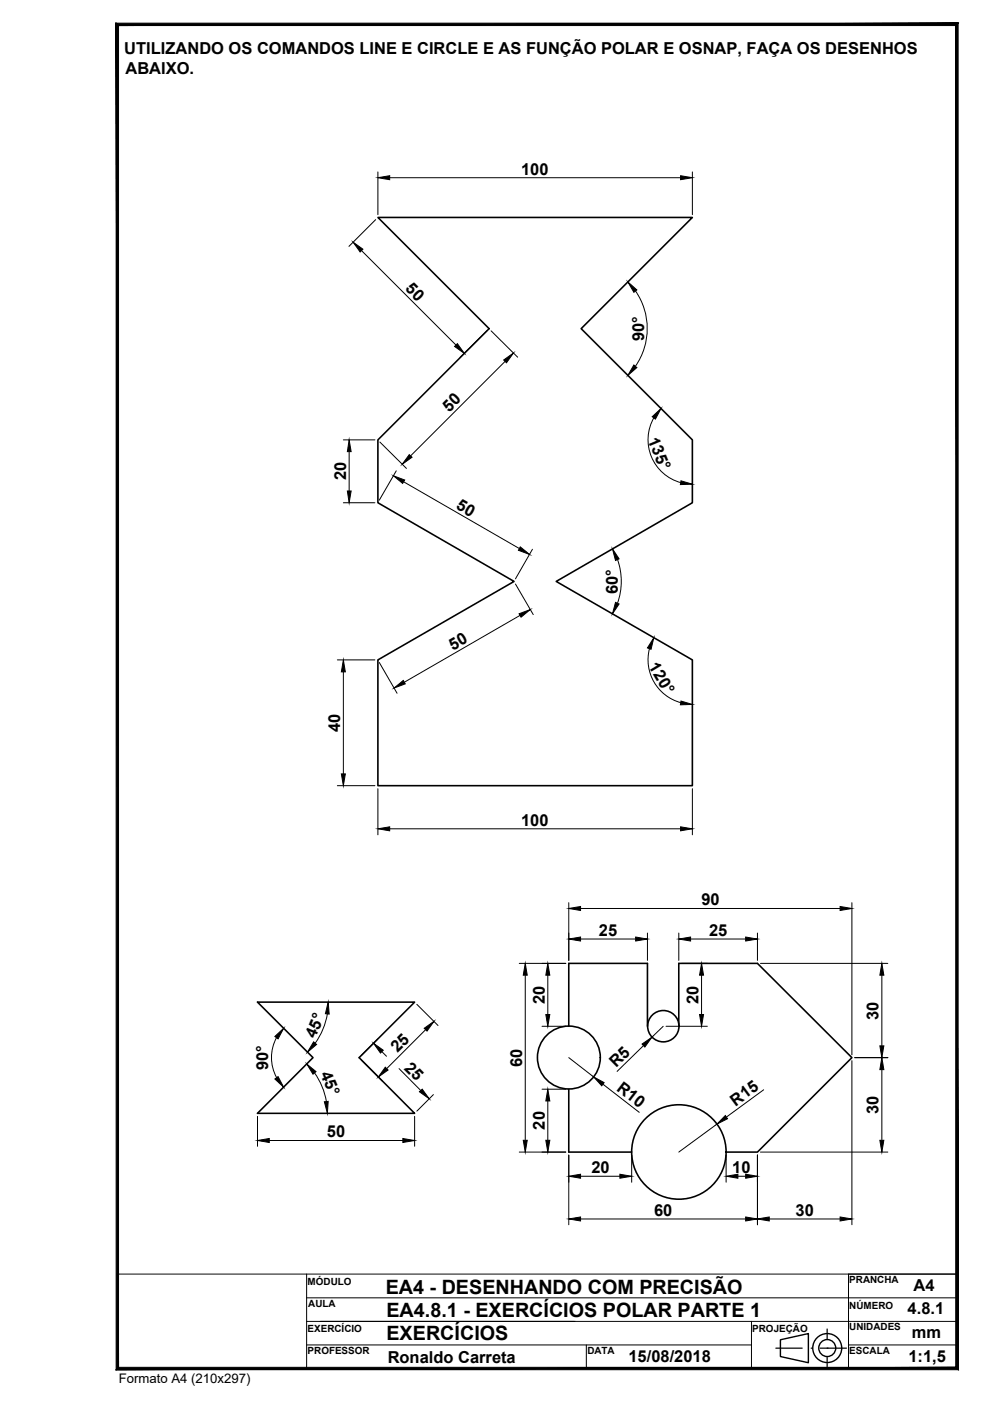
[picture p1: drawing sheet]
<svg xmlns="http://www.w3.org/2000/svg" width="210mm" height="297mm" viewBox="0 0 210 297" stroke-linecap="round" stroke-linejoin="round" font-family="sans-serif">
<!-- layer: contorno -->
<g fill="none" stroke="#000" stroke-width=".34">
<path d="M80.1 46.1h66.7l-23.6 23.6 23.6 23.6v13.3l-28.9 16.7 28.9 16.6v26.7h-66.7v-26.7l28.9-16.6-28.9-16.7v-13.3l23.6-23.6zM54.6 212.5h33.3l-11.8 11.7 11.8 11.9h-33.3l11.8-11.9zM120.6 217.6v-13.3h16.7v13.3M143.9 217.6v-13.3h16.7l20 19.9-20 20.1h-6.6M120.6 230.9v13.4h13.3"/>
<circle cx="140.6" cy="217.6" r="3.3"/>
<circle cx="120.6" cy="224.2" r="6.7"/>
<circle cx="143.9" cy="244.2" r="10"/>
</g>
<!-- layer: cota -->
<g fill="none" stroke="#000" stroke-width=".21">
<path d="M120.6 191.4v12.2M123.1 199.1h11.7M123.1 192.6h55M137.3 197.8v5.8M143.9 197.8v5.8M146.4 199.1h11.7M160.6 197.8v5.8M180.6 191.4v32.2M110.1 204.3h9.9M111.4 206.8v35M114.9 217.6h5.1M116.1 206.8v8.3"/>
<path d="M140.6 217.6l-2.4 2.3M141.2 217.6h8.8M144.6 204.3h5.4M148.7 206.8v8.3M161.2 204.3h27M187 206.8v14.9M114.9 230.9h5.1M116.1 233.4v8.4M120.6 224.2l5.3 4.1M127.8 229.9l7.7 5.9M136.4 221.7l-5.6 5.5M152 238.3l-8.1 6"/>
<path d="M161.9 231.1l-7.9 5.8M180.6 224.9v34.8M181.2 224.2h7M187 226.8v15M110.1 244.3h9.9M120.6 244.9v14.8M123.1 249.4h8.3M123.1 258.4h35M133.9 244.9v5.8M154 244.9v5.8M156.4 249.4h1.7M160.6 244.9v14.8"/>
<path d="M161.2 244.3h27M163.1 258.4h15"/>
</g>
<g fill="#000" stroke="#000" stroke-width=".21">
<path d="M120.6 199.1l2.5-.4v.8zM120.6 192.6l2.5-.4v.8zM134.8 198.7l2.5 .4-2.5 .4zM143.9 199.1l2.5-.4v.8zM158.1 198.7l2.5 .4-2.5 .4zM178.1 192.2l2.5 .4-2.5 .4zM111.4 204.3l.4 2.5h-.9zM116.1 204.3l.5 2.5h-.9zM115.7 215.1h.9l-.5 2.5zM148.7 204.3l.5 2.5h-.9zM148.3 215.1h.9l-.5 2.5zM187 204.3l.4 2.5h-.9z"/>
<path d="M116.1 230.9l.5 2.5h-.9zM125.9 228.3l2.2 1.2-.5 .7zM136.1 221.4l2.1-1.5-1.5 2.1zM153.8 236.5l.4 .7-2.2 1.1zM186.5 221.7h.9l-.4 2.5zM187 224.2l.4 2.6h-.9zM110.9 241.8h.9l-.4 2.5zM115.7 241.8h.9l-.5 2.5zM120.6 249.4l2.5-.4v.8zM120.6 258.4l2.5-.4v.9zM131.4 249l2.5 .4-2.5 .4zM154 249.4l2.4-.4v.8z"/>
<path d="M158.1 258l2.5 .4-2.5 .5zM158.1 249l2.5 .4-2.5 .4zM160.6 258.4l2.5-.4v.9zM178.1 258l2.5 .4-2.5 .5zM186.5 241.8h.9l-.4 2.5z"/>
</g>
<!-- layer: Cotas -->
<g fill="none" stroke="#000" stroke-width=".21">
<path d="M80.1 36.4v9.1M82.6 37.7h61.7M146.8 36.4v9.1M76.7 53.1l20 20.1M79.7 46.6l-5.7 5.6M103.2 70.1l-5.6 5.7M104.1 70.1l5.7 5.6M107.1 76.6l-20 20M134.7 61.7a14 14 0 0 1 0 15.9M72.8 93.3h6.7M74 95.8v8.3M80.5 93.7l5.7 5.6"/>
<path d="M84 99.8l-3.6 6.2M138.6 88.6a9.4 9.4 0 0 0 5.7 13.7M72.8 106.6h6.7M85.6 102.2l24.5 14.1M112.9 116.5l-3.6 6.2M130.9 118.6a13.8 13.8 0 0 1 0 9.3M71.5 139.9h8M109.3 123.8l3.8 6.5M110.3 130.5l-24.6 14.2M137.7 137.5a9.4 9.4 0 0 0 6.6 11.5M72.8 142.5v21.6M80.4 140.5l3.8 6.5"/>
<path d="M71.5 166.6h8M80.1 167.2v9.8M82.6 175.7h61.7M146.8 167.2v9.8M58.6 220a8.8 8.8 0 0 0 0 8.5M69.4 214.9a15 15 0 0 1-2.6 6.3M88.4 212.9l4.5 4.5M90.2 218.3l-8.2 8.3M54.6 236.7v6.3M66.7 227.5a14.8 14.8 0 0 1 2.5 6M76.6 224.7l4.5 4.5M80.1 220.3l-3.5 3.5"/>
<path d="M81 223l.9 .9M84.6 226.6l4.6 4.6M87.9 236.7v6.3M91.9 232.1l-3.5 3.5M57.1 241.8h28.3"/>
</g>
<g fill="#000" stroke="#000" stroke-width=".21">
<path d="M80.1 37.7l2.5-.4v.8zM144.3 37.3l2.5 .4-2.5 .4zM74.9 51.4l2 1.4-.5 .6zM96.4 73.4l.6-.5 1.5 2zM106.8 76.3l2.1-1.5-1.5 2.1zM133.1 59.8l1.9 1.7-.6 .5zM134.4 77.4l.6 .5-1.9 1.7zM74 93.3l.5 2.5h-.9zM86.8 96.4l.6 .5-2.1 1.5zM138.3 88.3l1.9-1.7-1.2 2.3zM73.6 104.1h.9l-.5 2.5zM83.4 100.9l2.4 .9-.4 .7z"/>
<path d="M110.3 116l2 1.6-2.4-.9zM129.9 116.4l1.4 2.1-.8 .3zM144.4 101.9l2.4 .8h-2.5zM110.1 130.1l2.3-.9-1.9 1.7zM130.5 127.7l.8 .4-1.4 2zM138.6 135.2l-.6 2.5-.7-.3zM72.8 139.9l.4 2.6h-.8zM83.6 145.9l1.9-1.6 .4 .7zM144.4 148.6l2.4 .8h-2.5zM72.4 164.1h.8l-.4 2.5zM80.1 175.7l2.5-.4v.8zM144.3 175.3l2.5 .4-2.5 .4z"/>
<path d="M58.3 219.8l1.8-1.8-1.1 2.3zM69.6 212.5l.2 2.5-.8-.1zM89.9 218l2.1-1.5-1.5 2.1zM58.3 228.8l.7-.5 1.1 2.2zM65.1 225.6l1.9 1.6-.6 .6zM66.5 220.9l.6 .5-1.9 1.7zM68.8 233.6l.8-.1-.2 2.6zM79.2 221.2l2.1 1.5-.6 .6zM81.7 226.3l.6 .6-2.1 1.4zM88.9 231.5l.6-.6 1.5 2.1zM54.6 241.8l2.5-.4v.8zM85.4 241.4l2.5 .4-2.5 .4z"/>
</g>
<!-- layer: Formato -->
<path d="M202.6 5.4v284.5l.5 .5zM203.1 4.9v285.5l-.5-285zM25.1 5.4h177.5l.5-.5zM24.6 4.9h178.5l-178 .5zM24.6 4.9l.5 285v-284.5zM24.6 4.9l.5 285-.5 .5zM24.6 290.4l178-.5h-177.5zM24.6 290.4l178-.5 .5 .5z" fill="#000" stroke="#000" stroke-width=".21"/>
<!-- layer: Texto -->
<g fill="none" stroke="#000" stroke-width=".3">
<path d="M165.5 284.1l5.9-1.4v6.2l-5.9-1.3z"/>
<circle cx="175.4" cy="285.8" r="3.1"/>
<circle cx="175.4" cy="285.8" r="1.8"/>
</g>
<path d="M164.5 285.8h5.6M172 285.8h.1M173.9 285.8h5.6M175.4 285.8h.1M175.4 281.8v2.1M175.4 287.7v2.2" fill="none" stroke="#000" stroke-width=".25"/>
<!-- layer: Formato -->
<path d="M24.9 270.1h178v20.1h-178zM65 270.1v20.1M65 275.2h137.9M202.9 270.1h-23v20.1M65 280.2h137.9M65 285.2h94.3M124.3 285.2v5M159.3 280.2v10M179.9 285.2h23" fill="none" stroke="#000" stroke-width=".21"/>
<g font-size="4.2">
<text x="81.8" y="274.4">EA4 - DESENHANDO COM PRECISÃO</text>
<text x="81.9" y="279.1">EA4.8.1 - EXERCÍCIOS POLAR PARTE 1</text>
<text x="81.9" y="284.1">EXERCÍCIOS</text>
</g>
<g font-size="3.5">
<text x="26.4" y="11.4">UTILIZANDO OS COMANDOS LINE E CIRCLE E AS FUNÇÃO POLAR E OSNAP, FAÇA OS DESENHOS</text>
<text x="26.6" y="15.7">ABAIXO.</text>
<text x="110.5" y="37">100</text>
<text x="85.8" y="61.3" transform="rotate(45 85.8 61.3)">50</text>
<text x="136.6" y="72.3" transform="rotate(-90 136.6 72.3)">90°</text>
<text x="95.2" y="87.5" transform="rotate(-45 95.2 87.5)">50</text>
<text x="137.3" y="93.2" transform="rotate(68 137.3 93.2)">135°</text>
<text x="73.4" y="101.8" transform="rotate(-90 73.4 101.8)">20</text>
<text x="96.5" y="107.7" transform="rotate(30 96.5 107.7)">50</text>
<text x="131" y="125.9" transform="rotate(-90 131 125.9)">60°</text>
<text x="96" y="138" transform="rotate(-30 96 138)">50</text>
<text x="137.4" y="141.3" transform="rotate(59 137.4 141.3)">120°</text>
<text x="72.1" y="155.2" transform="rotate(-90 72.1 155.2)">40</text>
<text x="110.5" y="175">100</text>
<text x="148.7" y="191.9">90</text>
<text x="127" y="198.4">25</text>
<text x="150.4" y="198.4">25</text>
<text x="115.5" y="212.8" transform="rotate(-90 115.5 212.8)">20</text>
<text x="148.1" y="212.8" transform="rotate(-90 148.1 212.8)">20</text>
<text x="66.8" y="220.3" transform="rotate(-67 66.8 220.3)">45°</text>
<text x="186.3" y="216.2" transform="rotate(-90 186.3 216.2)">30</text>
<text x="56.9" y="226.9" transform="rotate(-90 56.9 226.9)">90°</text>
<text x="67.9" y="227.7" transform="rotate(67 67.9 227.7)">45°</text>
<text x="84.3" y="223.4" transform="rotate(-45 84.3 223.4)">25</text>
<text x="85.6" y="226.6" transform="rotate(45 85.6 226.6)">25</text>
<text x="110.7" y="226.2" transform="rotate(-90 110.7 226.2)">60</text>
<text x="130.6" y="226.4" transform="rotate(-45 130.6 226.4)">R5</text>
<text x="130.5" y="231.1" transform="rotate(37 130.5 231.1)">R10</text>
<text x="115.5" y="239.5" transform="rotate(-90 115.5 239.5)">20</text>
<text x="155.9" y="234.6" transform="rotate(-36 155.9 234.6)">R15</text>
<text x="186.3" y="236.2" transform="rotate(-90 186.3 236.2)">30</text>
<text x="69.3" y="241.1">50</text>
<text x="125.4" y="248.7">20</text>
<text x="155.3" y="248.7">10</text>
<text x="138.7" y="257.8">60</text>
<text x="168.7" y="257.8">30</text>
<text x="193.7" y="273.8">A4</text>
<text x="192.4" y="278.7">4.8.1</text>
<text x="193.3" y="283.8">mm</text>
<text x="82.2" y="289">Ronaldo Carreta</text>
<text x="133.3" y="288.8">15/08/2018</text>
<text x="192.6" y="288.8">1:1,5</text>
</g>
<text font-size="2.8" x="25.2" y="293.3">Formato A4 (210x297)</text>
<g font-size="2.1">
<text x="65.2" y="272.5">MÓDULO</text>
<text x="180.1" y="272.1">PRANCHA</text>
<text x="65.3" y="277.1">AULA</text>
<text x="180.1" y="277.5">NÚMERO</text>
<text x="65.2" y="287.1">PROFESSOR</text>
<text x="65.2" y="282.4">EXERCÍCIO</text>
<text x="124.5" y="287.1">DATA</text>
<text x="159.5" y="282.4">PROJEÇÃO</text>
<text x="180.1" y="287.1">ESCALA</text>
<text x="180.1" y="282.1">UNIDADES</text>
</g>
</svg>
